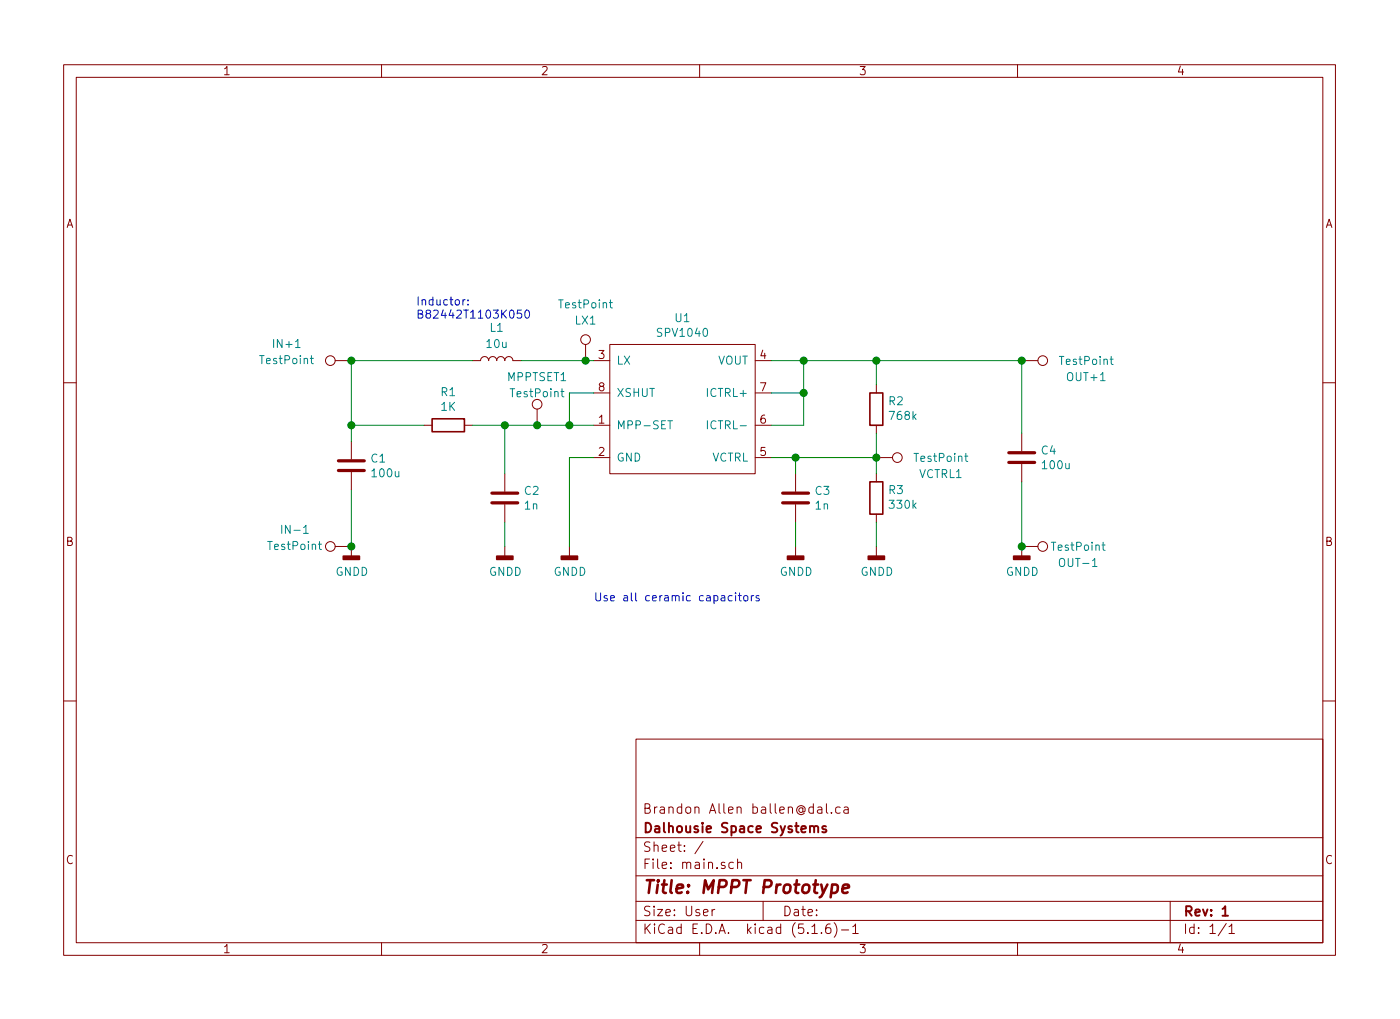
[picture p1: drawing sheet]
<svg xmlns="http://www.w3.org/2000/svg" width="220mm" height="160mm" viewBox="0 0 220 160" stroke-linecap="round" stroke-linejoin="round" font-family="sans-serif">
<g fill="none" stroke="#840000" stroke-width=".16">
<path d="M10 10.2h200v140h-200zM12 12.2h196v136h-196zM60 10.2v2M110 10.2v2M160 10.2v2M52.7 56.7h2.5M74.3 56.7h1.3a.63 .63 0 0 1 .6-.7 .63 .63 0 0 1 .6 .7 .63 .63 0 0 1 .7-.7 .63 .63 0 0 1 .6 .7 .63 .63 0 0 1 .6-.7 .63 .63 0 0 1 .7 .7 .63 .63 0 0 1 .6-.7 .63 .63 0 0 1 .6 .7h1.3M92.1 54.1v2.6M93.3 56.7h2.6M95.9 54.1h22.8v20.4h-22.8zM118.7 56.7h2.6M160.7 56.7h2.5"/>
<path d="M10 60.2h2M55.2 69.4v2.8M55.2 74.2v2.8M66.7 66.8h1.2M73 66.8h1.3M79.4 74.5v2.8M79.4 79.3v2.8M84.5 64.3v2.5M93.3 66.8h2.6M93.3 71.9h2.6M93.3 61.8h2.6M118.7 66.8h2.6"/>
<path d="M118.7 71.9h2.6M118.7 61.8h2.6M125.1 74.5v2.8M125.1 79.3v2.8M137.8 71.9h2.5M137.8 60.5v1.3M137.8 66.8v1.3M137.8 74.5v1.2M160.7 68.1v2.8M160.7 72.9v2.8M208 60.2h2M52.7 85.9h2.5v1.5"/>
<path d="M79.4 85.9v1.5M89.5 85.9v1.5M125.1 85.9v1.5M137.8 80.8v1.3M137.8 85.9v1.5M163.2 85.9h-2.5v1.5M10 110.2h2M100 116.2h108v32h-108zM208 110.2h2M100 137.7h108M100 131.7h108M110.5 132.2l-1.2 2"/>
<path d="M115.3 135.6l-.1-.1a.47 .47 0 0 0-.6 .3v.4a.47 .47 0 0 0 .6 .3l.1-.1M116 135.7l.2-.2 .3 .1 .1 .9M116 135v1.5M128.6 126.9h.6v.9M129.2 127.2l-.4 .1-.3 .2 .1 .3h.2h.4M129.9 126.3v1.3l.3 .2M130.7 127.7v.1M132.1 126.9l-.4-.1-.3 .3v.6l.3 .1h.4M132.7 126.9h.6l.1 .9M133.4 127.2l-.5 .1-.2 .2v.3h.2h.5M60 148.2v2M100 144.7h108"/>
<path d="M100 141.7h108M110 148.2v2M112 142.9v1M112.4 142.9l-.3 .1-.1 .2M120 141.7v3M127.7 146.7h.8M129.2 146.6v.1M130.5 145.2a.59 .59 0 0 0-.7 .7l.1 .7a.49 .49 0 0 0 .7 0l.1-.5-.2-.2-.4-.1-.3 .3M131.2 145a1.71 1.71 0 0 1 0 2.3M132.3 146.2h1.2M134.1 145.7l.4-.5v1.5M134.1 146.7h.9"/>
<path d="M160 148.2v2M184 141.7v6.5M192.8 145.1l-1.3 2M193.2 145.7l.5-.5v1.5M193.2 146.7h.9"/>
<circle cx="51.9" cy="56.7" r=".76"/>
<circle cx="92.1" cy="53.4" r=".76"/>
<circle cx="164" cy="56.7" r=".76"/>
<circle cx="84.5" cy="63.5" r=".76"/>
<circle cx="141.1" cy="71.9" r=".76"/>
<circle cx="51.9" cy="85.9" r=".76"/>
<circle cx="164" cy="85.9" r=".76"/>
</g>
<path d="M127.4 130v-.1a.37 .37 0 0 1 .6 .1v.8M128 130l.2-.2 .4 .1 .1 .9M129.9 129.9a.37 .37 0 0 0-.6 .1l.1 .3 .5 .1v.1l-.2 .3-.4-.1M192.2 142.9l.5-.5v1.5M192.2 143.9h.9" fill="none" stroke="#840000" stroke-width=".3"/>
<path d="M130.8 139.1a.68 .68 0 0 1 .9 .1v.8a.66 .66 0 0 1-1 .2M132.5 139.7l1-.2-.1-.4-.5-.1-.4 .3-.1 .8 .1 .1 .2 .1 .6-.1" fill="none" stroke="#840000" stroke-width=".41"/>
<g fill="none" stroke="#008484" stroke-width=".16">
<path d="M48.8 56.3h.5M49 55.9v1.1l.3 .2M95.8 47.6h.5M96 47.1v1.1l.3 .2M174.5 56.5h.5M174.7 56v1.1l.3 .2M88.2 61.5h.5M88.4 61.1v1.1l.3 .2M105 66.1h.7M105.4 66.1v1.3M111.2 66.1v1.3M151.7 71.7h.5"/>
<path d="M151.9 71.3v1.1l.3 .1M47.7 83.8h.8M50.1 85.5h.4M50.2 85.1v1.1l.3 .2M171.8 89h.7M173.3 85.7h.5M173.5 85.2v1.1l.3 .2"/>
</g>
<g fill="#840000" stroke="#840000" stroke-width=".25">
<path d="M159.4 87.4h2.5v.5h-2.5z"/>
<path d="M123.8 87.4h2.6v.5h-2.6z"/>
<path d="M78.1 87.4h2.5v.5h-2.5z"/>
<path d="M136.5 87.4h2.6v.5h-2.6z"/>
<path d="M88.3 87.4h2.5v.5h-2.5z"/>
<path d="M54 87.4h2.5v.5h-2.5z"/>
</g>
<path d="M53.2 74h4.1M53.2 72.4h4.1M77.3 79h4.1M77.3 77.5h4.1M123.1 79h4M123.1 77.5h4M158.6 72.7h4.1M158.6 71.2h4.1" fill="none" stroke="#840000" stroke-width=".51"/>
<path d="M67.9 65.8h5.1v2.1h-5.1zM136.8 75.7h2v5.1h-2zM136.8 61.8h2v5h-2z" fill="none" stroke="#840000" stroke-width=".25"/>
<g fill="none" stroke="#008400" stroke-width=".16">
<path d="M74.3 56.7h-19.1v12.7M81.9 56.7h11.4M121.3 56.7h39.4v11.4M126.4 56.7v10.1h-5.1M137.8 56.7v3.8M55.2 66.8h11.5M55.2 77v8.9M74.3 66.8h19M79.4 66.8v7.7M93.3 71.9h-3.8v14M93.3 61.8h-3.8v5M121.3 71.9h16.5"/>
<path d="M121.3 61.8h5.1M125.1 71.9v2.6M137.8 68.1v6.4M160.7 75.7v10.2M79.4 82.1v3.8M125.1 82.1v3.8M137.8 82.1v3.8"/>
</g>
<g fill="none" stroke="#0000c2" stroke-width=".16">
<path d="M72.8 47.1v.8M73.2 47.1l-.3 .1-.1 .1M73.6 47.8v.1M73.6 47.2v.1M82 48.7h-.6l-.1 .6 .2-.1 .5 .1v.6l-.2 .1-.5-.1M82.7 48.9l.1-.2a.67 .67 0 0 1 .5 .7 .67 .67 0 0 1-.5 .6l-.2-.2-.1-.3zM115.1 93.7l-.3-.1-.3 .2v.4l.1 .2h.5M115.7 93.2v.1M115.7 93.6v.9M116.1 93.6h.5M116.3 93.2v1.1v.1l.3 .1M117 93.7l.3-.1 .3 .1v.5l-.1 .2-.3 .1-.2-.2-.1-.5z"/>
<path d="M118.1 93.6v.9M118.5 93.6l-.2 .1-.2 .1M119.4 93.7a.31 .31 0 0 0-.5 .1v.2h.3l.2 .2-.2 .3-.3-.1"/>
</g>
<g fill="#008400" stroke="#008400" stroke-width=".25">
<circle cx="55.2" cy="66.8" r=".51"/>
<circle cx="126.4" cy="61.8" r=".51"/>
<circle cx="55.2" cy="56.7" r=".51"/>
<circle cx="79.4" cy="66.8" r=".51"/>
<circle cx="137.8" cy="56.7" r=".51"/>
<circle cx="137.8" cy="71.9" r=".51"/>
<circle cx="126.4" cy="56.7" r=".51"/>
<circle cx="125.1" cy="71.9" r=".51"/>
<circle cx="84.5" cy="66.8" r=".51"/>
<circle cx="89.5" cy="66.8" r=".51"/>
<circle cx="55.2" cy="85.9" r=".51"/>
<circle cx="92.1" cy="56.7" r=".51"/>
<circle cx="160.7" cy="85.9" r=".51"/>
<circle cx="160.7" cy="56.7" r=".51"/>
</g>
<text font-size="2.8" fill="#840000" x="101" y="140.5">Title: MPPT Prototype</text>
<g font-size="2.1" fill="#840000">
<text x="101" y="130.9">Dalhousie Space Systems</text>
<text x="101" y="127.9">Brandon Allen ballen@dal.ca</text>
<text x="101" y="136.6">File: main.sch</text>
<text x="101" y="133.9">Sheet: /</text>
<text x="101" y="146.8">KiCad E.D.A. kicad (5.1.6)-1</text>
<text x="101" y="144">Size: User</text>
<text x="123" y="144">Date:</text>
<text x="186" y="144">Rev: 1</text>
<text x="186" y="146.8">Id: 1/1</text>
</g>
<g font-size="1.8" fill="#840000">
<text x="35" y="11.8">1</text>
<text x="85" y="11.8">2</text>
<text x="135" y="11.8">3</text>
<text x="185" y="11.8">4</text>
<text x="10.4" y="35.8">A</text>
<text x="208.4" y="35.8">A</text>
<text x="94.1" y="56.4">3</text>
<text x="119.5" y="56.4">4</text>
<text x="94.1" y="61.5">8</text>
<text x="119.5" y="61.5">7</text>
<text x="94.1" y="66.6">1</text>
<text x="94.1" y="71.7">2</text>
<text x="119.5" y="71.7">5</text>
<text x="119.5" y="66.6">6</text>
<text x="10.4" y="85.8">B</text>
<text x="208.4" y="85.8">B</text>
<text x="10.4" y="135.8">C</text>
<text x="208.4" y="135.8">C</text>
<text x="35" y="149.8">1</text>
<text x="85" y="149.8">2</text>
<text x="135" y="149.8">3</text>
<text x="185" y="149.8">4</text>
</g>
<g font-size="1.8" fill="#0000c2">
<text x="65.4" y="48">Inductor:</text>
<text x="65.4" y="50.1">B82442T1103K050</text>
<text x="93.3" y="94.5">Use all ceramic capacitors</text>
</g>
<g font-size="1.8" fill="#008484">
<text x="77.1" y="52.2">L1</text>
<text x="88.1" y="48.5">TestPoint</text>
<text x="90.4" y="51">LX1</text>
<text x="103.6" y="52.9">SPV1040</text>
<text x="106.2" y="50.6">U1</text>
<text x="41" y="57.2">TestPoint</text>
<text x="43.2" y="54.7">IN+1</text>
<text x="76.6" y="54.7">10u</text>
<text x="79.8" y="59.9">MPPTSET1</text>
<text x="96.9" y="57.3">LX</text>
<text x="112.8" y="57.3">VOUT</text>
<text x="166.8" y="57.4">TestPoint</text>
<text x="167.9" y="59.9">OUT+1</text>
<text x="69.4" y="62.3">R1</text>
<text x="69.4" y="64.6">1K</text>
<text x="80.4" y="62.4">TestPoint</text>
<text x="96.9" y="62.4">XSHUT</text>
<text x="111.5" y="62.4">ICTRL+</text>
<text x="139.8" y="63.7">R2</text>
<text x="96.9" y="67.5">MPP-SET</text>
<text x="111.9" y="67.5">ICTRL-</text>
<text x="140" y="66">768k</text>
<text x="163.8" y="71.4">C4</text>
<text x="58.4" y="72.7">C1</text>
<text x="58.6" y="75">100u</text>
<text x="82.5" y="77.8">C2</text>
<text x="96.9" y="72.6">GND</text>
<text x="111.8" y="72.6">VCTRL</text>
<text x="128.2" y="77.8">C3</text>
<text x="139.8" y="77.7">R3</text>
<text x="143.9" y="72.6">TestPoint</text>
<text x="144.5" y="75.1">VCTRL1</text>
<text x="164" y="73.8">100u</text>
<text x="44.7" y="83.9">IN-1</text>
<text x="82.5" y="80.1">1n</text>
<text x="128.2" y="80.1">1n</text>
<text x="140" y="80">330k</text>
<text x="42.3" y="86.5">TestPoint</text>
<text x="165.5" y="86.6">TestPoint</text>
<text x="166.9" y="89.1">OUT-1</text>
<text x="52.8" y="90.5">GNDD</text>
<text x="76.9" y="90.5">GNDD</text>
<text x="87" y="90.5">GNDD</text>
<text x="122.6" y="90.5">GNDD</text>
<text x="135.3" y="90.5">GNDD</text>
<text x="158.2" y="90.5">GNDD</text>
</g>
</svg>
